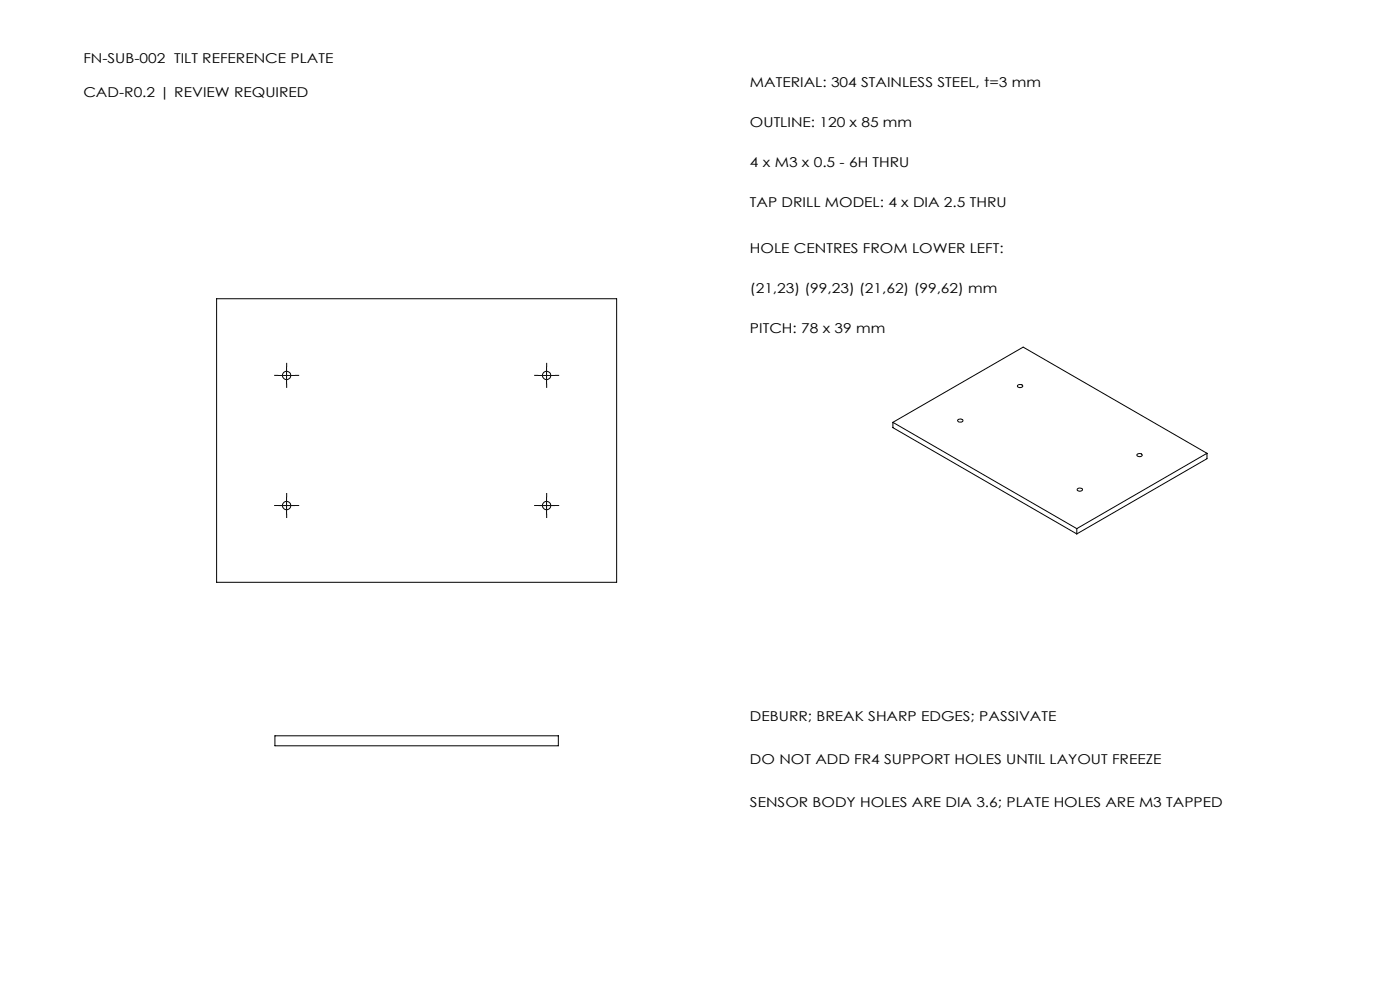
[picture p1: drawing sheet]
<svg xmlns="http://www.w3.org/2000/svg" width="420mm" height="297mm" viewBox="0 0 420 297" stroke-linecap="round" stroke-linejoin="round" font-family="sans-serif">
<g fill="none" stroke="#000" stroke-width=".3">
<path d="M65 89.5h120v85h-120zM83.5 112.5h5M86 110v5M161.5 112.5h5M164 110v5M305.3 115.5a.88 .88 0 0 1 1.5 .3 .85 .85 0 0 1-.9 .4 .85 .85 0 0 1-.6-.7zM267.9 126.6v1.6l55.1 31.8M267.9 126.6l55.1 31.8M267.9 126.6l39.1-22.6 55.1 31.9M287.3 125.9a.87 .87 0 0 1 .9-.3 .87 .87 0 0 1 .7 .6 .87 .87 0 0 1-.9 .3 .87 .87 0 0 1-.7-.6zM341.2 136.1a.83 .83 0 0 1 .9-.2 .83 .83 0 0 1 .5 .7 .88 .88 0 0 1-1.5-.4zM362.1 135.9l-39.1 22.5"/>
<path d="M362.1 135.9v1.6l-39.1 22.5M83.5 151.5h5M86 149v5M161.5 151.5h5M164 149v5M323 158.4v1.6M323.3 146.5a.81 .81 0 0 1 .8-.3 .81 .81 0 0 1 .6 .7 .85 .85 0 0 1-.9 .3 .85 .85 0 0 1-.6-.6zM82.5 220.5h85v3h-85z"/>
<circle cx="86" cy="112.5" r="1.25"/>
<circle cx="164" cy="112.5" r="1.25"/>
<circle cx="86" cy="151.5" r="1.24"/>
<circle cx="164" cy="151.5" r="1.24"/>
</g>
<g fill="none" stroke="#000" stroke-width=".3" stroke-dasharray="15.2 1.3 1.3 1.3" stroke-linecap="butt">
<path d="M83.5 112.5h-1.2M86 110v-1.2M86 115v1.2M88.5 112.5h1.2M161.5 112.5h-1.2M164 110v-1.2M164 115v1.2M166.5 112.5h1.2M83.5 151.5h-1.2M86 149v-1.2M86 154v1.2M88.5 151.5h1.2"/>
<path d="M161.5 151.5h-1.2M164 149v-1.2M164 154v1.2M166.5 151.5h1.2"/>
</g>
<g font-size="4.1">
<text x="25" y="19">FN-SUB-002 TILT REFERENCE PLATE</text>
<text x="25" y="29">CAD-R0.2 | REVIEW REQUIRED</text>
<text x="225" y="25.9">MATERIAL: 304 STAINLESS STEEL, t=3 mm</text>
<text x="225" y="37.9">OUTLINE: 120 x 85 mm</text>
<text x="225" y="49.9">4 x M3 x 0.5 - 6H THRU</text>
<text x="225" y="61.9">TAP DRILL MODEL: 4 x DIA 2.5 THRU</text>
<text x="225" y="75.9">HOLE CENTRES FROM LOWER LEFT:</text>
<text x="225" y="87.9">(21,23) (99,23) (21,62) (99,62) mm</text>
<text x="225" y="99.9">PITCH: 78 x 39 mm</text>
<text x="225" y="215.9">DEBURR; BREAK SHARP EDGES; PASSIVATE</text>
<text x="225" y="228.9">DO NOT ADD FR4 SUPPORT HOLES UNTIL LAYOUT FREEZE</text>
<text x="225" y="241.9">SENSOR BODY HOLES ARE DIA 3.6; PLATE HOLES ARE M3 TAPPED</text>
</g>
</svg>
